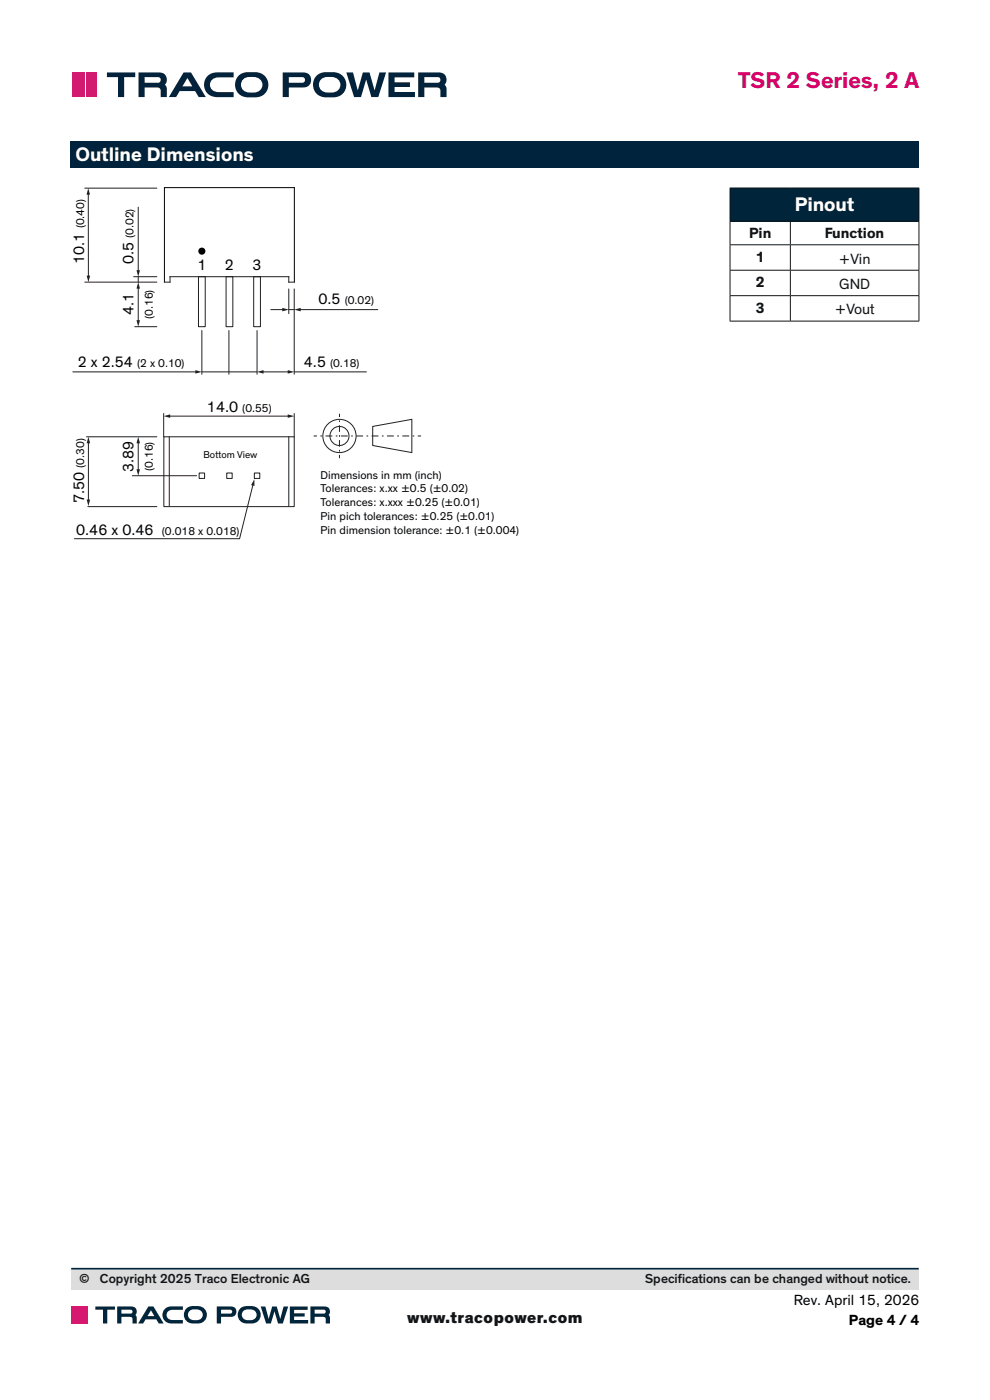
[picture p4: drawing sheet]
<svg xmlns="http://www.w3.org/2000/svg" width="210mm" height="297mm" viewBox="0 0 210 297" stroke-linecap="round" stroke-linejoin="round" font-family="sans-serif">
<path d="M15 30h180v5.7h-180z" fill="#00233d"/>
<path d="M62.4 39.8h-27.5v20" fill="none" stroke="#000" stroke-width=".21"/>
<g fill="none" stroke="#231f20" stroke-width=".21">
<path d="M18 39.9h15.3M18 59.9h15.3M34.9 59.9h1.2v-1.2h25.2v1.2h1.1M42.1 58.7h1.4v10.6h-1.4zM48 58.7h1.4v10.6h-1.4zM53.8 58.7h1.4v10.6h-1.4zM28.6 69.3h4.7M29.3 61v7.2M34.8 92.7h27.6v14.8h-27.6zM35.9 92.7v14.7M61.3 92.7v14.7M42.2 100.3h1.2v1.2h-1.2z"/>
<path d="M48.1 100.3h1.1v1.2h-1.1zM54 100.3h1.1v1.2h-1.1z"/>
</g>
<circle cx="42.8" cy="53.3" r=".58" fill="#000"/>
<circle cx="42.8" cy="53.3" r=".58" fill="none" stroke="#000001" stroke-width=".35"/>
<g fill="#231f20">
<path d="M29 67.9h.7l-.4 1.4z"/>
<path d="M29.3 59.9l.4 1.3h-.7z"/>
</g>
<path d="M18.7 41l.1 17.7" fill="none" stroke="#231f20" stroke-width=".21"/>
<g fill="#231f20">
<path d="M18.7 39.9l.4 1.4h-.7z"/>
<path d="M18.4 58.5h.7l-.3 1.4z"/>
</g>
<path d="M42.8 70.1v9.3M48.6 70.1v9.3M54.5 70.1v9.3M57.4 65.7h2.7M61.3 61.3v5.2M61.3 65.7h1.1M62.4 61.3v18.1" fill="none" stroke="#231f20" stroke-width=".21"/>
<path d="M59.9 65.3l1.4 .4-1.4 .4z" fill="#231f20"/>
<path d="M63.5 65.7h16.6" fill="none" stroke="#231f20" stroke-width=".21"/>
<path d="M62.4 65.7l1.4-.4v.8z" fill="#231f20"/>
<path d="M55.7 78.9h5.6M62.4 78.9h15.3" fill="none" stroke="#231f20" stroke-width=".21"/>
<g fill="#231f20">
<path d="M54.5 78.9l1.4-.4v.8z"/>
<path d="M61 78.5l1.4 .4-1.4 .4z"/>
</g>
<path d="M15.4 78.9h26.3M42.8 78.9h11.7" fill="none" stroke="#231f20" stroke-width=".21"/>
<path d="M41.4 78.5l1.4 .4-1.4 .4z" fill="#231f20"/>
<path d="M28.4 58.7h4.9M29.3 43.9v13.7M29.3 58.7v1.2" fill="none" stroke="#231f20" stroke-width=".21"/>
<path d="M29 57.3h.7l-.4 1.4z" fill="#231f20"/>
<path d="M18.3 92.7h15M29.3 93.8v6M18.6 107.5h14.7M28.1 100.9h13.6" fill="none" stroke="#231f20" stroke-width=".21"/>
<g fill="#231f20">
<path d="M29 99.5h.7l-.4 1.4z"/>
<path d="M29.3 92.7l.4 1.3h-.7z"/>
</g>
<path d="M18.8 93.8v12.4" fill="none" stroke="#231f20" stroke-width=".21"/>
<g fill="#231f20">
<path d="M18.4 106h.7l-.3 1.4z"/>
<path d="M18.8 92.7l.3 1.3h-.7z"/>
</g>
<path d="M53.7 102.8l-2.9 11.5" fill="none" stroke="#231f20" stroke-width=".21"/>
<path d="M54 101.7v1.4l-.7-.2z" fill="#231f20"/>
<path d="M34.7 87.7v5M35.8 88.3h25.5M62.4 87.7v5M15.8 114.3h35" fill="none" stroke="#231f20" stroke-width=".21"/>
<g fill="#231f20">
<path d="M61 87.9l1.4 .4-1.4 .3z"/>
<path d="M34.7 88.3l1.4-.4v.7z"/>
</g>
<path d="M62.4 39.8v20" fill="none" stroke="#000" stroke-width=".21"/>
<g fill="none" stroke="#231f20" stroke-width=".21">
<path d="M66.5 92.5h.7M72 87.8v.7M72 96.5v.7M79.1 90.5l8.3-1.5v7l-8.3-1.5zM88.6 92.5h.7"/>
<circle cx="72" cy="92.5" r="3.5"/>
<circle cx="72" cy="92.5" r="2.02"/>
</g>
<path d="M68 92.5h.7" fill="none" stroke="#231f20" stroke-width=".21" stroke-dasharray=".4 .7" stroke-linecap="butt"/>
<path d="M69 92.5h19.2" fill="none" stroke="#231f20" stroke-width=".21" stroke-dasharray="1.4 .7 .4 .7" stroke-linecap="butt"/>
<path d="M72 95.8v-.7" fill="none" stroke="#231f20" stroke-width=".21" stroke-dasharray=".3 .7" stroke-linecap="butt"/>
<path d="M72 94.8v-6" fill="none" stroke="#231f20" stroke-width=".21" stroke-dasharray="1.4 .7 .3 .7" stroke-linecap="butt"/>
<path d="M154.9 39.9h40v7h-40z" fill="#00243a"/>
<g fill="none" stroke="#101315" stroke-width=".21">
<path d="M154.8 39.9h40.2M154.9 40v6.9M194.9 40v6.9M154.8 46.9h40.2M154.8 51.9h40.2M154.8 57.3h40.2M154.9 47v4.9M154.9 52v5.3M154.9 57.4v5.3M167.7 47v4.9M167.7 52v5.3M167.7 57.4v5.3"/>
<path d="M194.9 47v4.9M194.9 52v5.3M194.9 57.4v5.3M154.8 62.7h40.2M154.8 68.1h40.2M154.9 62.8v5.3M167.7 62.8v5.3M194.9 62.8v5.3"/>
</g>
<g fill="#03233c">
<path d="M82.4 15.4h5.5v1h-4.2v1.1h3.3v1h-3.3v1h4.3v1.1h-5.6z"/>
<path d="M44.2 16a6.7 6.7 0 0 1 4-.6h1.4v1h-3.2a1.59 1.59 0 0 0-1.9 1.6 1.59 1.59 0 0 0 1.9 1.5h3.2v1.1h-3.5a2.64 2.64 0 0 1-2.6-1.6 2.64 2.64 0 0 1 .7-3z"/>
<path d="M22.7 15.4h6v1h-2.4v4.2h-1.3v-4.2h-2.3z"/>
<path d="M73.5 15.4h1.4l1 3.8 1.1-3.8h1.4l1.1 3.8 1-3.8h1.4l-1.7 5.2h-1.4l-1.1-3.7-1.1 3.7h-1.5z"/>
<path d="M39.8 16.5l1 1.8h-2.1zM38.9 15.4l-3.1 5.2h1.6l.7-1.3h3.3l.7 1.3h1.6l-3.2-5.2z"/>
<path d="M51.6 16.8a3 3 0 0 1 3.8 .4 1.69 1.69 0 0 1-.1 1.8 1.69 1.69 0 0 1-1.8 .6 1.8 1.8 0 0 1-1.9-.4 1.8 1.8 0 0 1-.3-2zM50.7 15.9a2.71 2.71 0 0 0-.6 3.1 2.71 2.71 0 0 0 2.6 1.7 3.9 3.9 0 0 0 3.7-1.1 2.7 2.7 0 0 0 .2-2.9 2.7 2.7 0 0 0-2.5-1.4 4.3 4.3 0 0 0-3.4 .6z"/>
<path d="M68.1 16.8a3 3 0 0 1 3.9 .4 1.69 1.69 0 0 1-.2 1.8 1.69 1.69 0 0 1-1.7 .6 1.8 1.8 0 0 1-1.9-.4 1.8 1.8 0 0 1-.4-2zM67.3 15.9a2.71 2.71 0 0 0-.7 3.1 2.71 2.71 0 0 0 2.6 1.7 3.9 3.9 0 0 0 3.7-1.1 2.7 2.7 0 0 0 .3-2.9 2.7 2.7 0 0 0-2.5-1.4 4.3 4.3 0 0 0-3.4 .6z"/>
</g>
<g fill="#03233c">
<path d="M61.3 16.4h2.8a.6 .6 0 0 1 .6 .6 .6 .6 0 0 1-.6 .6h-2.8zM60 15.4v5.2h1.3v-2h3a1.6 1.6 0 0 0 1.7-1.6 1.6 1.6 0 0 0-1.7-1.6z" fill-rule="evenodd"/>
<path d="M90 16.4h2.8a.6 .6 0 0 1 .6 .6 .6 .6 0 0 1-.6 .6h-2.8zM88.7 15.4v5.2h1.3v-2h2.6a.78 .78 0 0 1 .8 1v1h1.3v-2.1l-.4-.5a1.55 1.55 0 0 0 .3-1.8 1.55 1.55 0 0 0-1.6-.8z" fill-rule="evenodd"/>
<path d="M30.7 16.4h2.8a.6 .6 0 0 1 .6 .6 .6 .6 0 0 1-.6 .6h-2.8zM29.4 15.4v5.2h1.3v-2h2.6a.78 .78 0 0 1 .8 1v1h1.3l-.1-2.1-.3-.5a1.55 1.55 0 0 0 .2-1.8 1.55 1.55 0 0 0-1.5-.8z" fill-rule="evenodd"/>
</g>
<g fill="#d21a71">
<path d="M15.3 15.4h2.1v5.2h-2.1z"/>
<path d="M18.2 15.4h2.2v5.2h-2.2z"/>
</g>
<path d="M17.8 15.4v5.2" fill="none" stroke="#d21a71" stroke-width=".29"/>
<path d="M15.1 269.1h179.8v4.5h-179.8z" fill="#dcdddc"/>
<path d="M15.1 269.1h179.8" fill="none" stroke="#00263e" stroke-width=".35"/>
<g fill="#00263e">
<path d="M61.5 277.2h3.8v.7h-2.9v.7h2.2v.7h-2.2v.7h3v.8h-3.9z"/>
<path d="M34.9 277.7a4.6 4.6 0 0 1 3.3-.6h.6v.8h-2.2a1.1 1.1 0 0 0-1.3 1.1 1.1 1.1 0 0 0 1.3 1h2.2v.8h-2.4a1.82 1.82 0 0 1-1.8-1.1 1.82 1.82 0 0 1 .3-2z"/>
<path d="M20.2 277.2h4.2v.6h-1.6v3h-.9v-3h-1.7z"/>
<path d="M55.3 277.2h1l.7 2.6 .7-2.6h1l.7 2.6 .8-2.6h.9l-1.1 3.6h-1l-.8-2.6-.7 2.6h-1.1z"/>
<path d="M32 278l.7 1.2h-1.4zM31.5 277.2l-2.2 3.6h1.1l.5-.9h2.3l.5 .9h1l-2.1-3.6z"/>
<path d="M40.3 278a2.03 2.03 0 0 1 2.7 .6 1.32 1.32 0 0 1-1.8 1.5 1.15 1.15 0 0 1-1.2-.7 1.15 1.15 0 0 1 .3-1.4zM39.5 277.6a1.87 1.87 0 0 0-.3 2.1 1.87 1.87 0 0 0 1.8 1.1 2.5 2.5 0 0 0 2.7-1 1.86 1.86 0 0 0-1.7-2.7 2.72 2.72 0 0 0-2.5 .5z"/>
<path d="M51.7 278a2.03 2.03 0 0 1 2.7 .6 1.32 1.32 0 0 1-1.8 1.5 1.15 1.15 0 0 1-1.2-.7 1.15 1.15 0 0 1 .3-1.4zM50.9 277.6a1.87 1.87 0 0 0-.3 2.1 1.87 1.87 0 0 0 1.8 1.1 2.5 2.5 0 0 0 2.7-1 1.86 1.86 0 0 0-1.7-2.7 2.72 2.72 0 0 0-2.5 .5z"/>
</g>
<g fill="#00263e">
<path d="M46.9 277.8l2.2 .1a.42 .42 0 0 1 .1 .5 .42 .42 0 0 1-.4 .3h-1.9zM46 277.2v3.6h.9v-1.4h2.1a1.1 1.1 0 0 0 1.2-1.1 1.1 1.1 0 0 0-1.2-1.1z" fill-rule="evenodd"/>
<path d="M66.7 277.8l2.2 .1a.43 .43 0 0 1 .2 .5 .43 .43 0 0 1-.4 .3h-2zM65.8 277.2v3.6h.9v-1.4h2.2l.2 .5v.9h.9v-1.2l-.3-.6a1.07 1.07 0 0 0 .2-1.2 1.07 1.07 0 0 0-1.1-.6z" fill-rule="evenodd"/>
<path d="M25.8 277.8l2.1 .1a.43 .43 0 0 1 .2 .5 .43 .43 0 0 1-.4 .3h-1.9zM24.9 277.2v3.6h.9v-1.4h2.1l.2 .5v.9h.9v-1.2l-.3-.6a1.07 1.07 0 0 0 .2-1.2 1.07 1.07 0 0 0-1.1-.6z" fill-rule="evenodd"/>
</g>
<g fill="#d61871">
<path d="M15.1 277.2h1.5v3.6h-1.5z"/>
<path d="M17.2 277.2h1.5v3.6h-1.5z"/>
</g>
<path d="M16.9 277.2v3.6" fill="none" stroke="#d61871" stroke-width=".21"/>
<text font-size="4.9" fill="#d80368" x="156.5" y="18.7">TSR 2 Series, 2 A</text>
<text font-size="4.3" fill="#fff" x="168.6" y="44.9">Pinout</text>
<text font-size="4.2" fill="#fff" x="16" y="34.2">Outline Dimensions</text>
<text font-size="3.5" fill="#121517" x="86.4" y="280.8">www.tracopower.com</text>
<g font-size="3.3" fill="#000001">
<text x="17.8" y="56" transform="rotate(-90 17.8 56)">10.1</text>
<text x="28.4" y="56.1" transform="rotate(-90 28.4 56.1)">0.5</text>
<text x="41.9" y="57.2">1</text>
<text x="47.7" y="57.2">2</text>
<text x="53.6" y="57.2">3</text>
<text x="67.6" y="64.6">0.5</text>
<text x="28.4" y="66.9" transform="rotate(-90 28.4 66.9)">4.1</text>
<text x="16.5" y="77.8">2 x 2.54</text>
<text x="64.5" y="77.8">4.5</text>
<text x="43.9" y="87.3">14.0</text>
<text x="28.4" y="100.1" transform="rotate(-90 28.4 100.1)">3.89</text>
<text x="17.8" y="106.7" transform="rotate(-90 17.8 106.7)">7.50</text>
<text x="16.2" y="113.5">0.46 x 0.46</text>
</g>
<g font-size="3.2" fill="#101315">
<text x="158.9" y="50.5">Pin</text>
<text x="175" y="50.5">Function</text>
<text x="160.3" y="55.5">1</text>
<text x="177.9" y="55.9">+Vin</text>
<text x="160.3" y="60.9">2</text>
<text x="178" y="61.3">GND</text>
<text x="160.3" y="66.3">3</text>
<text x="177.1" y="66.7">+Vout</text>
</g>
<g font-size="3.2">
<text x="168.4" y="276.9">Rev. April 15, 2026</text>
<text x="180.1" y="281.1">Page 4 / 4</text>
</g>
<g font-size="2.8" fill="#121517">
<text x="16.8" y="272.3">©</text>
<text x="21.2" y="272.3">Copyright 2025 Traco Electronic AG</text>
<text x="136.8" y="272.3">Specif</text>
<text x="143.8" y="272.3">ications can be changed without notice.</text>
</g>
<g font-size="2.4" fill="#000001">
<text x="17.8" y="48.5" transform="rotate(-90 17.8 48.5)">(0.40)</text>
<text x="28.4" y="50.5" transform="rotate(-90 28.4 50.5)">(0.02)</text>
<text x="73.1" y="64.6">(0.02)</text>
<text x="32.4" y="67.7" transform="rotate(-90 32.4 67.7)">(0.16)</text>
<text x="29.1" y="77.8">(2 x 0.10)</text>
<text x="70" y="77.8">(0.18)</text>
<text x="51.4" y="87.3">(0.55)</text>
<text x="17.8" y="99.2" transform="rotate(-90 17.8 99.2)">(0.30)</text>
<text x="32.4" y="99.9" transform="rotate(-90 32.4 99.9)">(0.16)</text>
<text x="68" y="101.5">Dimensions in mm (inch)</text>
<text x="68" y="104.5">Tolerances: x.xx ±0.5 (±0.02)</text>
<text x="68" y="107.4">Tolerances: x.xxx ±0.25 (±0.01)</text>
<text x="34.3" y="113.5">(0.018 x 0.018)</text>
<text x="68" y="110.3">Pin pich tolerances: ±0.25 (±0.01)</text>
<text x="68" y="113.2">Pin dimension tolerance: ±0.1 (±0.004)</text>
</g>
<text font-size="2.1" fill="#000001" x="43.2" y="97.1">Bottom View</text>
</svg>
